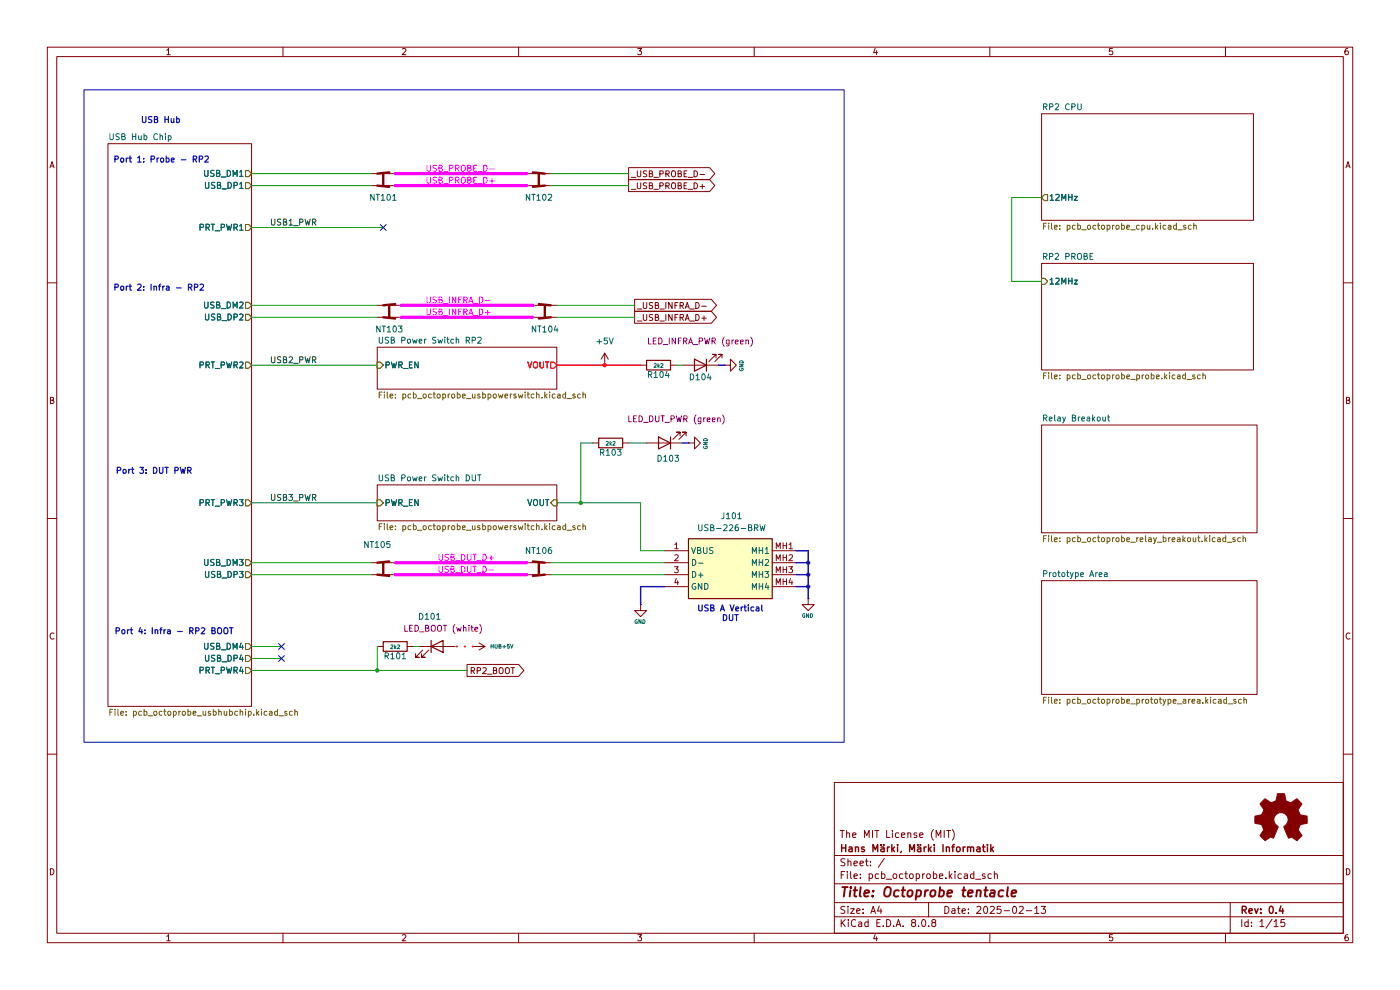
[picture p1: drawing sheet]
(kicad_sch
 (version 20231120)
 (generator "eeschema")
 (generator_version "8.0")
 (paper "A4")
 (title_block
  (title "Octoprobe tentacle")
  (date "2025-02-13")
  (rev "0.4")
  (company "Hans Märki, Märki Informatik")
  (comment 1 "The MIT License (MIT)"))
 (lib_symbols
  (symbol "00_project_library:LED GREEN"
   (pin_numbers hide)
   (pin_names
    (offset 1.016) hide) (exclude_from_sim no) (in_bom yes) (on_board yes)
   (property "Reference" "D" (at 0 2.54 0) (effects (font (size 1.27 1.27))))
   (property "Value" "LED GREEN" (at 0 -2.54 0) (effects (font (size 1.27 1.27))))
   (property "Footprint" "00_project_library:LED_0603_1608Metric" (at 0 0 0) (effects (font (size 1.27 1.27)) (hide yes)))
   (property "Datasheet" "~" (at 0 0 0) (effects (font (size 1.27 1.27)) (hide yes)))
   (property "Description" "Light emitting diode" (at 0 0 0) (effects (font (size 1.27 1.27)) (hide yes)))
   (property "JLC" "C2297" (at 0 0 0) (effects (font (size 1.27 1.27)) (hide yes)))
   (symbol "LED GREEN_0_1"
    (polyline (pts (xy -1.27 -1.27) (xy -1.27 1.27)) (stroke (width 0.254) (type default)) (fill (type none)))
    (polyline (pts (xy -1.27 0) (xy 1.27 0)) (stroke (width 0) (type default)) (fill (type none)))
    (polyline (pts (xy 1.27 -1.27) (xy 1.27 1.27) (xy -1.27 0) (xy 1.27 -1.27)) (stroke (width 0.254) (type default)) (fill (type none)))
    (polyline (pts (xy -3.048 -0.762) (xy -4.572 -2.286) (xy -3.81 -2.286) (xy -4.572 -2.286) (xy -4.572 -1.524)) (stroke (width 0) (type default)) (fill (type none)))
    (polyline (pts (xy -1.778 -0.762) (xy -3.302 -2.286) (xy -2.54 -2.286) (xy -3.302 -2.286) (xy -3.302 -1.524)) (stroke (width 0) (type default)) (fill (type none))))
   (symbol "LED GREEN_1_1"
    (pin passive line (at -3.81 0 0) (length 2.54) (name "K" (effects (font (size 1.27 1.27)))) (number "1" (effects (font (size 1.27 1.27)))))
    (pin passive line (at 3.81 0 180) (length 2.54) (name "A" (effects (font (size 1.27 1.27)))) (number "2" (effects (font (size 1.27 1.27)))))))
  (symbol "00_project_library:LED WHITE"
   (pin_numbers hide)
   (pin_names
    (offset 1.016) hide) (exclude_from_sim no) (in_bom yes) (on_board yes)
   (property "Reference" "D" (at 0 2.54 0) (effects (font (size 1.27 1.27))))
   (property "Value" "LED WHITE" (at 0 -2.54 0) (effects (font (size 1.27 1.27))))
   (property "Footprint" "00_project_library:LED_0603_1608Metric" (at 0 0 0) (effects (font (size 1.27 1.27)) (hide yes)))
   (property "Datasheet" "~" (at 0 0 0) (effects (font (size 1.27 1.27)) (hide yes)))
   (property "Description" "Light emitting diode" (at 0 0 0) (effects (font (size 1.27 1.27)) (hide yes)))
   (property "JLC" "C2290" (at 0 0 0) (effects (font (size 1.27 1.27)) (hide yes)))
   (symbol "LED WHITE_0_1"
    (polyline (pts (xy -1.27 -1.27) (xy -1.27 1.27)) (stroke (width 0.254) (type default)) (fill (type none)))
    (polyline (pts (xy -1.27 0) (xy 1.27 0)) (stroke (width 0) (type default)) (fill (type none)))
    (polyline (pts (xy 1.27 -1.27) (xy 1.27 1.27) (xy -1.27 0) (xy 1.27 -1.27)) (stroke (width 0.254) (type default)) (fill (type none)))
    (polyline (pts (xy -3.048 -0.762) (xy -4.572 -2.286) (xy -3.81 -2.286) (xy -4.572 -2.286) (xy -4.572 -1.524)) (stroke (width 0) (type default)) (fill (type none)))
    (polyline (pts (xy -1.778 -0.762) (xy -3.302 -2.286) (xy -2.54 -2.286) (xy -3.302 -2.286) (xy -3.302 -1.524)) (stroke (width 0) (type default)) (fill (type none))))
   (symbol "LED WHITE_1_1"
    (pin passive line (at -3.81 0 0) (length 2.54) (name "K" (effects (font (size 1.27 1.27)))) (number "1" (effects (font (size 1.27 1.27)))))
    (pin passive line (at 3.81 0 180) (length 2.54) (name "A" (effects (font (size 1.27 1.27)))) (number "2" (effects (font (size 1.27 1.27)))))))
  (symbol "00_project_library:USB-226-BRW" (exclude_from_sim no) (in_bom yes) (on_board yes)
   (property "Reference" "J" (at 24.13 7.62 0) (effects (font (size 1.27 1.27)) (justify left top)))
   (property "Value" "USB-226-BRW" (at 24.13 5.08 0) (effects (font (size 1.27 1.27)) (justify left top)))
   (property "Footprint" "USB226BRW" (at 24.13 -94.92 0) (effects (font (size 1.27 1.27)) (justify left top) (hide yes)))
   (property "Datasheet" "https://wmsc.lcsc.com/wmsc/upload/file/pdf/v2/lcsc/2310231710_XUNPU-USB-226-BRW_C720524.pdf" (at 24.13 -194.92 0) (effects (font (size 1.27 1.27)) (justify left top) (hide yes)))
   (property "Description" "19.414.67.1mm USB Connectors ROHS 4 pin USB 2.0 DC 30V 1.5 A" (at 0 0 0) (effects (font (size 1.27 1.27)) (hide yes)))
   (property "Height" "13.75" (at 24.13 -394.92 0) (effects (font (size 1.27 1.27)) (justify left top) (hide yes)))
   (property "Manufacturer_Name" "XUNPU" (at 24.13 -494.92 0) (effects (font (size 1.27 1.27)) (justify left top) (hide yes)))
   (property "Manufacturer_Part_Number" "USB-226-BRW" (at 24.13 -594.92 0) (effects (font (size 1.27 1.27)) (justify left top) (hide yes)))
   (property "JLC" "C720524" (at 24.13 -694.92 0) (effects (font (size 1.27 1.27)) (justify left top) (hide yes)))
   (property "Datasheet_alt" "https://datasheet.lcsc.com/lcsc/2008111235_XUNPU-USB-226-BRW_C720524.pdf" (at 0 0 0) (effects (font (size 1.27 1.27))))
   (symbol "USB-226-BRW_1_1"
    (rectangle (start 5.08 2.54) (end 22.86 -10.16) (stroke (width 0.254) (type default)) (fill (type background)))
    (pin passive line (at 0 0 0) (length 5.08) (name "VBUS" (effects (font (size 1.27 1.27)))) (number "1" (effects (font (size 1.27 1.27)))))
    (pin passive line (at 0 -2.54 0) (length 5.08) (name "D-" (effects (font (size 1.27 1.27)))) (number "2" (effects (font (size 1.27 1.27)))))
    (pin passive line (at 0 -5.08 0) (length 5.08) (name "D+" (effects (font (size 1.27 1.27)))) (number "3" (effects (font (size 1.27 1.27)))))
    (pin passive line (at 0 -7.62 0) (length 5.08) (name "GND" (effects (font (size 1.27 1.27)))) (number "4" (effects (font (size 1.27 1.27)))))
    (pin passive line (at 27.94 0 180) (length 5.08) (name "MH1" (effects (font (size 1.27 1.27)))) (number "MH1" (effects (font (size 1.27 1.27)))))
    (pin passive line (at 27.94 -2.54 180) (length 5.08) (name "MH2" (effects (font (size 1.27 1.27)))) (number "MH2" (effects (font (size 1.27 1.27)))))
    (pin passive line (at 27.94 -5.08 180) (length 5.08) (name "MH3" (effects (font (size 1.27 1.27)))) (number "MH3" (effects (font (size 1.27 1.27)))))
    (pin passive line (at 27.94 -7.62 180) (length 5.08) (name "MH4" (effects (font (size 1.27 1.27)))) (number "MH4" (effects (font (size 1.27 1.27)))))))
  (symbol "00_project_library:octoprobe_NetTie_USB_Differential"
   (pin_numbers hide)
   (pin_names
    (offset 0) hide) (exclude_from_sim no) (in_bom no) (on_board yes)
   (property "Reference" "NT" (at 0 1.27 0) (effects (font (size 1.27 1.27))))
   (property "Value" "octoprobe_NetTie_USB_Differential" (at -5.08 -10.16 0) (effects (font (size 1.27 1.27)) (hide yes)))
   (property "Footprint" "00_project_library:octoprobe_NetTie_USB_Differential" (at -5.08 -7.62 0) (effects (font (size 1.27 1.27)) (hide yes)))
   (property "Datasheet" "~" (at 0 0 0) (effects (font (size 1.27 1.27)) (hide yes)))
   (property "Description" "Net tie, 4 pins" (at 6.35 -12.7 0) (effects (font (size 1.27 1.27)) (hide yes)))
   (symbol "octoprobe_NetTie_USB_Differential_0_1"
    (polyline (pts (xy -1.27 -2.54) (xy 1.27 -2.794)) (stroke (width 0.508) (type default)) (fill (type none)))
    (polyline (pts (xy -1.27 0) (xy 1.27 0.254)) (stroke (width 0.508) (type default)) (fill (type none)))
    (polyline (pts (xy 0 -2.54) (xy 0 0)) (stroke (width 0.508) (type default)) (fill (type none))))
   (symbol "octoprobe_NetTie_USB_Differential_1_1"
    (pin passive line (at -2.54 0 0) (length 2.54) (name "1" (effects (font (size 1.27 1.27)))) (number "1" (effects (font (size 1.27 1.27)))))
    (pin passive line (at 2.54 0 180) (length 2.54) (name "2" (effects (font (size 1.27 1.27)))) (number "2" (effects (font (size 1.27 1.27)))))
    (pin passive line (at -2.54 -2.54 0) (length 2.54) (name "3" (effects (font (size 1.27 1.27)))) (number "3" (effects (font (size 1.27 1.27)))))
    (pin passive line (at 2.54 -2.54 180) (length 2.54) (name "4" (effects (font (size 1.27 1.27)))) (number "4" (effects (font (size 1.27 1.27)))))))
  (symbol "Device:R"
   (pin_numbers hide)
   (pin_names
    (offset 0)) (exclude_from_sim no) (in_bom yes) (on_board yes)
   (property "Reference" "R" (at 2.032 0 90) (effects (font (size 1.27 1.27))))
   (property "Value" "R" (at 0 0 90) (effects (font (size 1.27 1.27))))
   (property "Footprint" "" (at -1.778 0 90) (effects (font (size 1.27 1.27)) (hide yes)))
   (property "Datasheet" "~" (at 0 0 0) (effects (font (size 1.27 1.27)) (hide yes)))
   (property "Description" "Resistor" (at 0 0 0) (effects (font (size 1.27 1.27)) (hide yes)))
   (symbol "R_0_1"
    (rectangle (start -1.016 -2.54) (end 1.016 2.54) (stroke (width 0.254) (type default)) (fill (type none))))
   (symbol "R_1_1"
    (pin passive line (at 0 3.81 270) (length 1.27) (name "~" (effects (font (size 1.27 1.27)))) (number "1" (effects (font (size 1.27 1.27)))))
    (pin passive line (at 0 -3.81 90) (length 1.27) (name "~" (effects (font (size 1.27 1.27)))) (number "2" (effects (font (size 1.27 1.27)))))))
  (symbol "Graphic:Logo_Open_Hardware_Small" (exclude_from_sim no) (in_bom no) (on_board no)
   (property "Reference" "#SYM" (at 0 6.985 0) (effects (font (size 1.27 1.27)) (hide yes)))
   (property "Value" "Logo_Open_Hardware_Small" (at 0 -5.715 0) (effects (font (size 1.27 1.27)) (hide yes)))
   (property "Footprint" "" (at 0 0 0) (effects (font (size 1.27 1.27)) (hide yes)))
   (property "Datasheet" "~" (at 0 0 0) (effects (font (size 1.27 1.27)) (hide yes)))
   (property "Description" "Open Hardware logo, small" (at 0 0 0) (effects (font (size 1.27 1.27)) (hide yes)))
   (property "Sim.Enable" "0" (at 0 0 0) (effects (font (size 1.27 1.27)) (hide yes)))
   (symbol "Logo_Open_Hardware_Small_0_1"
    (polyline (pts (xy 3.3528 -4.3434) (xy 3.302 -4.318) (xy 3.175 -4.2418) (xy 2.9972 -4.1148) (xy 2.7686 -3.9624) (xy 2.54 -3.81) (xy 2.3622 -3.7084) (xy 2.2352 -3.6068) (xy 2.1844 -3.5814) (xy 2.159 -3.6068) (xy 2.0574 -3.6576) (xy 1.905 -3.7338) (xy 1.8034 -3.7846) (xy 1.6764 -3.8354) (xy 1.6002 -3.8354) (xy 1.6002 -3.8354) (xy 1.5494 -3.7338) (xy 1.4732 -3.5306) (xy 1.3462 -3.302) (xy 1.2446 -3.0226) (xy 1.1176 -2.7178) (xy 0.9652 -2.413) (xy 0.8636 -2.1082) (xy 0.7366 -1.8288) (xy 0.6604 -1.6256) (xy 0.6096 -1.4732) (xy 0.5842 -1.397) (xy 0.5842 -1.397) (xy 0.6604 -1.3208) (xy 0.7874 -1.2446) (xy 1.0414 -1.016) (xy 1.2954 -0.6858) (xy 1.4478 -0.3302) (xy 1.524 0.0762) (xy 1.4732 0.4572) (xy 1.3208 0.8128) (xy 1.0668 1.143) (xy 0.762 1.3716) (xy 0.4064 1.524) (xy 0 1.5748) (xy -0.381 1.5494) (xy -0.7366 1.397) (xy -1.0668 1.143) (xy -1.2192 0.9906) (xy -1.397 0.6604) (xy -1.524 0.3048) (xy -1.524 0.2286) (xy -1.4986 -0.1778) (xy -1.397 -0.5334) (xy -1.1938 -0.8636) (xy -0.9144 -1.143) (xy -0.8636 -1.1684) (xy -0.7366 -1.27) (xy -0.635 -1.3462) (xy -0.5842 -1.397) (xy -1.0668 -2.5908) (xy -1.143 -2.794) (xy -1.2954 -3.1242) (xy -1.397 -3.4036) (xy -1.4986 -3.6322) (xy -1.5748 -3.7846) (xy -1.6002 -3.8354) (xy -1.6002 -3.8354) (xy -1.651 -3.8354) (xy -1.7272 -3.81) (xy -1.905 -3.7338) (xy -2.0066 -3.683) (xy -2.1336 -3.6068) (xy -2.2098 -3.5814) (xy -2.2606 -3.6068) (xy -2.3622 -3.683) (xy -2.54 -3.81) (xy -2.7686 -3.9624) (xy -2.9718 -4.0894) (xy -3.1496 -4.2164) (xy -3.302 -4.318) (xy -3.3528 -4.3434) (xy -3.3782 -4.3434) (xy -3.429 -4.318) (xy -3.5306 -4.2164) (xy -3.7084 -4.064) (xy -3.937 -3.8354) (xy -3.9624 -3.81) (xy -4.1656 -3.6068) (xy -4.318 -3.4544) (xy -4.4196 -3.3274) (xy -4.445 -3.2766) (xy -4.445 -3.2766) (xy -4.4196 -3.2258) (xy -4.318 -3.0734) (xy -4.2164 -2.8956) (xy -4.064 -2.667) (xy -3.6576 -2.0828) (xy -3.8862 -1.5494) (xy -3.937 -1.3716) (xy -4.0386 -1.1684) (xy -4.0894 -1.0414) (xy -4.1148 -0.9652) (xy -4.191 -0.9398) (xy -4.318 -0.9144) (xy -4.5466 -0.8636) (xy -4.8006 -0.8128) (xy -5.0546 -0.7874) (xy -5.2578 -0.7366) (xy -5.4356 -0.7112) (xy -5.5118 -0.6858) (xy -5.5118 -0.6858) (xy -5.5372 -0.635) (xy -5.5372 -0.5588) (xy -5.5372 -0.4318) (xy -5.5626 -0.2286) (xy -5.5626 0.0762) (xy -5.5626 0.127) (xy -5.5372 0.4064) (xy -5.5372 0.635) (xy -5.5372 0.762) (xy -5.5372 0.8382) (xy -5.5372 0.8382) (xy -5.461 0.8382) (xy -5.3086 0.889) (xy -5.08 0.9144) (xy -4.826 0.9652) (xy -4.8006 0.9906) (xy -4.5466 1.0414) (xy -4.318 1.0668) (xy -4.1656 1.1176) (xy -4.0894 1.143) (xy -4.0894 1.143) (xy -4.0386 1.2446) (xy -3.9624 1.4224) (xy -3.8608 1.6256) (xy -3.7846 1.8288) (xy -3.7084 2.0066) (xy -3.6576 2.159) (xy -3.6322 2.2098) (xy -3.6322 2.2098) (xy -3.683 2.286) (xy -3.7592 2.413) (xy -3.8862 2.5908) (xy -4.064 2.8194) (xy -4.064 2.8448) (xy -4.2164 3.0734) (xy -4.3434 3.2512) (xy -4.4196 3.3782) (xy -4.445 3.4544) (xy -4.445 3.4544) (xy -4.3942 3.5052) (xy -4.2926 3.6322) (xy -4.1148 3.81) (xy -3.937 4.0132) (xy -3.8608 4.064) (xy -3.6576 4.2926) (xy -3.5052 4.4196) (xy -3.4036 4.4958) (xy -3.3528 4.5212) (xy -3.3528 4.5212) (xy -3.302 4.4704) (xy -3.1496 4.3688) (xy -2.9718 4.2418) (xy -2.7432 4.0894) (xy -2.7178 4.0894) (xy -2.4892 3.937) (xy -2.3114 3.81) (xy -2.1844 3.7084) (xy -2.1336 3.683) (xy -2.1082 3.683) (xy -2.032 3.7084) (xy -1.8542 3.7592) (xy -1.6764 3.8354) (xy -1.4732 3.937) (xy -1.27 4.0132) (xy -1.143 4.064) (xy -1.0668 4.1148) (xy -1.0668 4.1148) (xy -1.0414 4.191) (xy -1.016 4.3434) (xy -0.9652 4.572) (xy -0.9144 4.8514) (xy -0.889 4.9022) (xy -0.8382 5.1562) (xy -0.8128 5.3848) (xy -0.7874 5.5372) (xy -0.762 5.588) (xy -0.7112 5.6134) (xy -0.5842 5.6134) (xy -0.4064 5.6134) (xy -0.1524 5.6134) (xy 0.0762 5.6134) (xy 0.3302 5.6134) (xy 0.5334 5.6134) (xy 0.6858 5.588) (xy 0.7366 5.588) (xy 0.7366 5.588) (xy 0.762 5.5118) (xy 0.8128 5.334) (xy 0.8382 5.1054) (xy 0.9144 4.826) (xy 0.9144 4.7752) (xy 0.9652 4.5212) (xy 1.016 4.2926) (xy 1.0414 4.1402) (xy 1.0668 4.0894) (xy 1.0668 4.0894) (xy 1.1938 4.0386) (xy 1.3716 3.9624) (xy 1.5748 3.8608) (xy 2.0828 3.6576) (xy 2.7178 4.0894) (xy 2.7686 4.1402) (xy 2.9972 4.2926) (xy 3.175 4.4196) (xy 3.302 4.4958) (xy 3.3782 4.5212) (xy 3.3782 4.5212) (xy 3.429 4.4704) (xy 3.556 4.3434) (xy 3.7338 4.191) (xy 3.9116 3.9878) (xy 4.064 3.8354) (xy 4.2418 3.6576) (xy 4.3434 3.556) (xy 4.4196 3.4798) (xy 4.4196 3.429) (xy 4.4196 3.4036) (xy 4.3942 3.3274) (xy 4.2926 3.2004) (xy 4.1656 2.9972) (xy 4.0132 2.794) (xy 3.8862 2.5908) (xy 3.7592 2.3876) (xy 3.6576 2.2352) (xy 3.6322 2.159) (xy 3.6322 2.1336) (xy 3.683 2.0066) (xy 3.7592 1.8288) (xy 3.8608 1.6002) (xy 4.064 1.1176) (xy 4.3942 1.0414) (xy 4.5974 1.016) (xy 4.8768 0.9652) (xy 5.1308 0.9144) (xy 5.5372 0.8382) (xy 5.5626 -0.6604) (xy 5.4864 -0.6858) (xy 5.4356 -0.6858) (xy 5.2832 -0.7366) (xy 5.0546 -0.762) (xy 4.8006 -0.8128) (xy 4.5974 -0.8636) (xy 4.3688 -0.9144) (xy 4.2164 -0.9398) (xy 4.1402 -0.9398) (xy 4.1148 -0.9652) (xy 4.064 -1.0668) (xy 3.9878 -1.2446) (xy 3.9116 -1.4478) (xy 3.81 -1.651) (xy 3.7338 -1.8542) (xy 3.683 -2.0066) (xy 3.6576 -2.0828) (xy 3.683 -2.1336) (xy 3.7846 -2.2606) (xy 3.8862 -2.4638) (xy 4.0386 -2.667) (xy 4.191 -2.8956) (xy 4.318 -3.0734) (xy 4.3942 -3.2004) (xy 4.445 -3.2766) (xy 4.4196 -3.3274) (xy 4.3434 -3.429) (xy 4.1656 -3.5814) (xy 3.937 -3.8354) (xy 3.8862 -3.8608) (xy 3.683 -4.064) (xy 3.5306 -4.2164) (xy 3.4036 -4.318) (xy 3.3528 -4.3434)) (stroke (width 0) (type default)) (fill (type outline)))))
  (symbol "power:+3V3"
   (power)
   (pin_numbers hide)
   (pin_names
    (offset 0) hide) (exclude_from_sim no) (in_bom yes) (on_board yes)
   (property "Reference" "#PWR" (at 0 -3.81 0) (effects (font (size 1.27 1.27)) (hide yes)))
   (property "Value" "+3V3" (at 0 3.556 0) (effects (font (size 1.27 1.27))))
   (property "Footprint" "" (at 0 0 0) (effects (font (size 1.27 1.27)) (hide yes)))
   (property "Datasheet" "" (at 0 0 0) (effects (font (size 1.27 1.27)) (hide yes)))
   (property "Description" "Power symbol creates a global label with name \"+3V3\"" (at 0 0 0) (effects (font (size 1.27 1.27)) (hide yes)))
   (symbol "+3V3_0_1"
    (polyline (pts (xy -0.762 1.27) (xy 0 2.54)) (stroke (width 0) (type default)) (fill (type none)))
    (polyline (pts (xy 0 0) (xy 0 2.54)) (stroke (width 0) (type default)) (fill (type none)))
    (polyline (pts (xy 0 2.54) (xy 0.762 1.27)) (stroke (width 0) (type default)) (fill (type none))))
   (symbol "+3V3_1_1"
    (pin power_in line (at 0 0 90) (length 0) (name "~" (effects (font (size 1.27 1.27)))) (number "1" (effects (font (size 1.27 1.27)))))))
  (symbol "power:+5V"
   (power)
   (pin_numbers hide)
   (pin_names
    (offset 0) hide) (exclude_from_sim no) (in_bom yes) (on_board yes)
   (property "Reference" "#PWR" (at 0 -3.81 0) (effects (font (size 1.27 1.27)) (hide yes)))
   (property "Value" "+5V" (at 0 3.556 0) (effects (font (size 1.27 1.27))))
   (property "Footprint" "" (at 0 0 0) (effects (font (size 1.27 1.27)) (hide yes)))
   (property "Datasheet" "" (at 0 0 0) (effects (font (size 1.27 1.27)) (hide yes)))
   (property "Description" "Power symbol creates a global label with name \"+5V\"" (at 0 0 0) (effects (font (size 1.27 1.27)) (hide yes)))
   (symbol "+5V_0_1"
    (polyline (pts (xy -0.762 1.27) (xy 0 2.54)) (stroke (width 0) (type default)) (fill (type none)))
    (polyline (pts (xy 0 0) (xy 0 2.54)) (stroke (width 0) (type default)) (fill (type none)))
    (polyline (pts (xy 0 2.54) (xy 0.762 1.27)) (stroke (width 0) (type default)) (fill (type none))))
   (symbol "+5V_1_1"
    (pin power_in line (at 0 0 90) (length 0) (name "~" (effects (font (size 1.27 1.27)))) (number "1" (effects (font (size 1.27 1.27)))))))
  (symbol "power:GND"
   (power)
   (pin_numbers hide)
   (pin_names
    (offset 0) hide) (exclude_from_sim no) (in_bom yes) (on_board yes)
   (property "Reference" "#PWR" (at 0 -6.35 0) (effects (font (size 1.27 1.27)) (hide yes)))
   (property "Value" "GND" (at 0 -3.81 0) (effects (font (size 1.27 1.27))))
   (property "Footprint" "" (at 0 0 0) (effects (font (size 1.27 1.27)) (hide yes)))
   (property "Datasheet" "" (at 0 0 0) (effects (font (size 1.27 1.27)) (hide yes)))
   (property "Description" "Power symbol creates a global label with name \"GND\" , ground" (at 0 0 0) (effects (font (size 1.27 1.27)) (hide yes)))
   (symbol "GND_0_1"
    (polyline (pts (xy 0 0) (xy 0 -1.27) (xy 1.27 -1.27) (xy 0 -2.54) (xy -1.27 -1.27) (xy 0 -1.27)) (stroke (width 0) (type default)) (fill (type none))))
   (symbol "GND_1_1"
    (pin power_in line (at 0 0 270) (length 0) (name "~" (effects (font (size 1.27 1.27)))) (number "1" (effects (font (size 1.27 1.27))))))))
 (junction
  (at 171.45 119.38)
  (diameter 0)
  (color 0 0 0 0))
 (junction
  (at 123.19 106.68)
  (diameter 0)
  (color 0 0 0 0))
 (junction
  (at 171.45 121.92)
  (diameter 0)
  (color 0 0 0 0))
 (junction
  (at 128.27 77.47)
  (diameter 0)
  (color 0 0 0 0))
 (junction
  (at 80.01 142.24)
  (diameter 0)
  (color 0 0 0 0))
 (junction
  (at 171.45 124.46)
  (diameter 0)
  (color 0 0 0 0))
 (no_connect
  (at 59.69 137.16))
 (no_connect
  (at 59.69 139.7))
 (no_connect
  (at 81.28 48.26))
 (wire
  (pts (xy 85.09 67.31) (xy 113.03 67.31))
  (stroke (width 0) (type default)))
 (wire
  (pts (xy 125.73 93.98) (xy 123.19 93.98))
  (stroke (width 0) (type default)))
 (wire
  (pts (xy 53.34 106.68) (xy 80.01 106.68))
  (stroke (width 0) (type default)))
 (wire
  (pts (xy 146.05 93.98) (xy 144.78 93.98))
  (stroke (width 0) (type default)))
 (wire
  (pts (xy 214.63 41.91) (xy 214.63 59.69))
  (stroke (width 0) (type default)))
 (wire
  (pts (xy 128.27 77.47) (xy 135.89 77.47))
  (stroke (width 0) (type default)))
 (wire
  (pts (xy 171.45 121.92) (xy 171.45 124.46))
  (stroke (width 0) (type default)))
 (wire
  (pts (xy 135.89 124.46) (xy 135.89 128.27))
  (stroke (width 0) (type default)))
 (wire
  (pts (xy 214.63 41.91) (xy 220.98 41.91))
  (stroke (width 0) (type default)))
 (wire
  (pts (xy 53.34 119.38) (xy 78.74 119.38))
  (stroke (width 0) (type default)))
 (wire
  (pts (xy 168.91 119.38) (xy 171.45 119.38))
  (stroke (width 0) (type default)))
 (wire
  (pts (xy 80.01 137.16) (xy 80.01 142.24))
  (stroke (width 0) (type default)))
 (wire
  (pts (xy 152.4 77.47) (xy 153.67 77.47))
  (stroke (width 0) (type default)))
 (wire
  (pts (xy 168.91 121.92) (xy 171.45 121.92))
  (stroke (width 0) (type default)))
 (wire
  (pts (xy 135.89 116.84) (xy 140.97 116.84))
  (stroke (width 0) (type default)))
 (wire
  (pts (xy 116.84 119.38) (xy 140.97 119.38))
  (stroke (width 0) (type default)))
 (wire
  (pts (xy 53.34 39.37) (xy 78.74 39.37))
  (stroke (width 0) (type default)))
 (wire
  (pts (xy 171.45 116.84) (xy 171.45 119.38))
  (stroke (width 0) (type default)))
 (wire
  (pts (xy 83.82 121.92) (xy 111.76 121.92))
  (stroke (width 0) (type default)))
 (wire
  (pts (xy 83.82 36.83) (xy 111.76 36.83))
  (stroke (width 0) (type default)))
 (wire
  (pts (xy 171.45 119.38) (xy 171.45 121.92))
  (stroke (width 0) (type default)))
 (wire
  (pts (xy 143.51 77.47) (xy 144.78 77.47))
  (stroke (width 0) (type default)))
 (wire
  (pts (xy 133.35 93.98) (xy 137.16 93.98))
  (stroke (width 0) (type default)))
 (wire
  (pts (xy 99.06 142.24) (xy 80.01 142.24))
  (stroke (width 0) (type default)))
 (wire
  (pts (xy 135.89 124.46) (xy 140.97 124.46))
  (stroke (width 0) (type default)))
 (wire
  (pts (xy 83.82 39.37) (xy 111.76 39.37))
  (stroke (width 0) (type default)))
 (wire
  (pts (xy 168.91 116.84) (xy 171.45 116.84))
  (stroke (width 0) (type default)))
 (wire
  (pts (xy 100.33 137.16) (xy 96.52 137.16))
  (stroke (width 0) (type default)))
 (wire
  (pts (xy 80.01 77.47) (xy 53.34 77.47))
  (stroke (width 0) (type default)))
 (wire
  (pts (xy 53.34 48.26) (xy 81.28 48.26))
  (stroke (width 0) (type default)))
 (wire
  (pts (xy 83.82 119.38) (xy 111.76 119.38))
  (stroke (width 0) (type default)))
 (wire
  (pts (xy 80.01 142.24) (xy 53.34 142.24))
  (stroke (width 0) (type default)))
 (wire
  (pts (xy 88.9 137.16) (xy 87.63 137.16))
  (stroke (width 0) (type default)))
 (wire
  (pts (xy 214.63 59.69) (xy 220.98 59.69))
  (stroke (width 0) (type default)))
 (wire
  (pts (xy 85.09 64.77) (xy 113.03 64.77))
  (stroke (width 0) (type default)))
 (wire
  (pts (xy 123.19 106.68) (xy 135.89 106.68))
  (stroke (width 0) (type default)))
 (wire
  (pts (xy 118.11 67.31) (xy 134.62 67.31))
  (stroke (width 0) (type default)))
 (wire
  (pts (xy 53.34 139.7) (xy 59.69 139.7))
  (stroke (width 0) (type default)))
 (wire
  (pts (xy 53.34 121.92) (xy 78.74 121.92))
  (stroke (width 0) (type default)))
 (wire
  (pts (xy 53.34 36.83) (xy 78.74 36.83))
  (stroke (width 0) (type default)))
 (wire
  (pts (xy 118.11 64.77) (xy 134.62 64.77))
  (stroke (width 0) (type default)))
 (wire
  (pts (xy 135.89 106.68) (xy 135.89 116.84))
  (stroke (width 0) (type default)))
 (wire
  (pts (xy 116.84 121.92) (xy 140.97 121.92))
  (stroke (width 0) (type default)))
 (wire
  (pts (xy 53.34 137.16) (xy 59.69 137.16))
  (stroke (width 0) (type default)))
 (wire
  (pts (xy 118.11 77.47) (xy 128.27 77.47))
  (stroke (width 0) (type default)))
 (wire
  (pts (xy 118.11 106.68) (xy 123.19 106.68))
  (stroke (width 0) (type default)))
 (wire
  (pts (xy 123.19 93.98) (xy 123.19 106.68))
  (stroke (width 0) (type default)))
 (wire
  (pts (xy 116.84 39.37) (xy 133.35 39.37))
  (stroke (width 0) (type default)))
 (wire
  (pts (xy 53.34 64.77) (xy 80.01 64.77))
  (stroke (width 0) (type default)))
 (wire
  (pts (xy 53.34 67.31) (xy 80.01 67.31))
  (stroke (width 0) (type default)))
 (wire
  (pts (xy 168.91 124.46) (xy 171.45 124.46))
  (stroke (width 0) (type default)))
 (wire
  (pts (xy 116.84 36.83) (xy 133.35 36.83))
  (stroke (width 0) (type default)))
 (wire
  (pts (xy 171.45 127) (xy 171.45 124.46))
  (stroke (width 0) (type default)))
 (rectangle
  (start 17.78 19.05)
  (end 179.07 157.48)
  (stroke (width 0) (type default))
  (fill (type none)))
 (text "Port 2: Infra - RP2"
  (exclude_from_sim no)
  (at 23.876 61.976 0)
  (effects (font (size 1.27 1.27) (thickness 0.254)
    (bold yes)) (justify left bottom)))
 (text "Port 4: Infra - RP2 BOOT"
  (exclude_from_sim no)
  (at 24.13 134.874 0)
  (effects (font (size 1.27 1.27) (thickness 0.254)
    (bold yes)) (justify left bottom)))
 (text "Port 3: DUT PWR"
  (exclude_from_sim no)
  (at 24.384 100.838 0)
  (effects (font (size 1.27 1.27) (thickness 0.254)
    (bold yes)) (justify left bottom)))
 (text "USB A Vertical\nDUT"
  (exclude_from_sim no)
  (at 154.94 132.08 0)
  (effects (font (size 1.27 1.27) (thickness 0.254)
    (bold yes)) (justify bottom)))
 (text "Port 1: Probe - RP2"
  (exclude_from_sim no)
  (at 23.876 34.798 0)
  (effects (font (size 1.27 1.27) (thickness 0.254)
    (bold yes)) (justify left bottom)))
 (text "USB Hub"
  (exclude_from_sim no)
  (at 29.718 26.416 0)
  (effects (font (size 1.27 1.27) (thickness 0.254)
    (bold yes)) (justify left bottom)))
 (label "USB_INFRA_D-"
  (at 90.17 64.77 0)
  (effects (font (size 1.27 1.27)) (justify left bottom)))
 (label "USB3_PWR"
  (at 57.15 106.68 0)
  (effects (font (size 1.27 1.27)) (justify left bottom)))
 (label "USB_PROBE_D+"
  (at 90.17 39.37 0)
  (effects (font (size 1.27 1.27)) (justify left bottom)))
 (label "USB_PROBE_D-"
  (at 90.17 36.83 0)
  (effects (font (size 1.27 1.27)) (justify left bottom)))
 (label "USB1_PWR"
  (at 57.15 48.26 0)
  (effects (font (size 1.27 1.27)) (justify left bottom)))
 (label "USB_DUT_D+"
  (at 92.71 119.38 0)
  (effects (font (size 1.27 1.27)) (justify left bottom)))
 (label "USB_INFRA_D+"
  (at 90.17 67.31 0)
  (effects (font (size 1.27 1.27)) (justify left bottom)))
 (label "USB_DUT_D-"
  (at 92.71 121.92 0)
  (effects (font (size 1.27 1.27)) (justify left bottom)))
 (label "USB2_PWR"
  (at 57.15 77.47 0)
  (effects (font (size 1.27 1.27)) (justify left bottom)))
 (global_label "_USB_PROBE_D-"
  (shape output)
  (at 133.35 36.83 0)
  (fields_autoplaced yes)
  (effects (font (size 1.27 1.27)) (justify left))
  (property "Intersheetrefs" "${INTERSHEET_REFS}" (at 151.1864 36.83 0) (effects (font (size 1.27 1.27)) (justify left) (hide yes))))
 (global_label "_USB_PROBE_D+"
  (shape output)
  (at 133.35 39.37 0)
  (fields_autoplaced yes)
  (effects (font (size 1.27 1.27)) (justify left))
  (property "Intersheetrefs" "${INTERSHEET_REFS}" (at 151.1864 39.37 0) (effects (font (size 1.27 1.27)) (justify left) (hide yes))))
 (global_label "_USB_INFRA_D+"
  (shape output)
  (at 134.62 67.31 0)
  (fields_autoplaced yes)
  (effects (font (size 1.27 1.27)) (justify left))
  (property "Intersheetrefs" "${INTERSHEET_REFS}" (at 151.5494 67.31 0) (effects (font (size 1.27 1.27)) (justify left) (hide yes))))
 (global_label "RP2_BOOT"
  (shape output)
  (at 99.06 142.24 0)
  (fields_autoplaced yes)
  (effects (font (size 1.27 1.27)) (justify left))
  (property "Intersheetrefs" "${INTERSHEET_REFS}" (at 111.756 142.24 0) (effects (font (size 1.27 1.27)) (justify left) (hide yes))))
 (global_label "_USB_INFRA_D-"
  (shape output)
  (at 134.62 64.77 0)
  (fields_autoplaced yes)
  (effects (font (size 1.27 1.27)) (justify left))
  (property "Intersheetrefs" "${INTERSHEET_REFS}" (at 151.5494 64.77 0) (effects (font (size 1.27 1.27)) (justify left) (hide yes))))
 (symbol
  (lib_id "power:GND")
  (at 171.45 127 0)
  (unit 1)
  (exclude_from_sim no)
  (in_bom yes)
  (on_board yes)
  (dnp no)
  (property "Reference" "#PWR0107" (at 171.45 133.35 0) (effects (font (size 0.8 0.8)) (hide yes)))
  (property "Value" "GND" (at 171.323 130.6322 0) (effects (font (size 0.8 0.8))))
  (property "Footprint" "" (at 171.45 127 0) (effects (font (size 1.27 1.27)) (hide yes)))
  (property "Datasheet" "" (at 171.45 127 0) (effects (font (size 1.27 1.27)) (hide yes)))
  (property "Description" "Power symbol creates a global label with name \"GND\" , ground" (at 171.45 127 0) (effects (font (size 1.27 1.27)) (hide yes)))
  (pin "1"))
 (symbol
  (lib_id "00_project_library:LED GREEN")
  (at 140.97 93.98 180)
  (unit 1)
  (exclude_from_sim no)
  (in_bom yes)
  (on_board yes)
  (dnp no)
  (property "Reference" "D103" (at 141.732 97.282 0) (effects (font (size 1.27 1.27))))
  (property "Value" "green" (at 141.478 100.076 0) (effects (font (size 1.27 1.27)) (hide yes)))
  (property "Footprint" "LED_SMD:LED_0805_2012Metric" (at 140.97 93.98 0) (effects (font (size 1.27 1.27)) (hide yes)))
  (property "Datasheet" "~" (at 140.97 93.98 0) (effects (font (size 1.27 1.27)) (hide yes)))
  (property "Description" "" (at 140.97 93.98 0) (effects (font (size 1.27 1.27)) (hide yes)))
  (property "JLC" "C2297" (at 140.97 93.98 0) (effects (font (size 1.27 1.27)) (hide yes)))
  (property "Label" "LED_DUT_PWR (green)" (at 143.51 88.9 0) (effects (font (size 1.27 1.27))))
  (pin "1")
  (pin "2"))
 (symbol
  (lib_id "00_project_library:octoprobe_NetTie_USB_Differential")
  (at 81.28 119.38 0)
  (unit 1)
  (exclude_from_sim no)
  (in_bom no)
  (on_board yes)
  (dnp no)
  (property "Reference" "NT105" (at 80.01 115.57 0) (effects (font (size 1.27 1.27))))
  (property "Value" "octoprobe_NetTie_USB_Differential" (at 81.28 116.84 0) (effects (font (size 1.27 1.27)) (hide yes)))
  (property "Footprint" "00_project_library:octoprobe_NetTie_USB_Differential" (at 76.2 127 0) (effects (font (size 1.27 1.27)) (hide yes)))
  (property "Datasheet" "~" (at 81.28 119.38 0) (effects (font (size 1.27 1.27)) (hide yes)))
  (property "Description" "Net tie, 4 pins" (at 87.63 132.08 0) (effects (font (size 1.27 1.27)) (hide yes)))
  (pin "3")
  (pin "4")
  (pin "2")
  (pin "1"))
 (symbol
  (lib_id "00_project_library:octoprobe_NetTie_USB_Differential")
  (at 114.3 36.83 0)
  (mirror y)
  (unit 1)
  (exclude_from_sim no)
  (in_bom no)
  (on_board yes)
  (dnp no)
  (property "Reference" "NT102" (at 114.3 41.91 0) (effects (font (size 1.27 1.27))))
  (property "Value" "octoprobe_NetTie_USB_Differential" (at 114.3 41.91 0) (effects (font (size 1.27 1.27)) (hide yes)))
  (property "Footprint" "00_project_library:octoprobe_NetTie_USB_Differential" (at 119.38 44.45 0) (effects (font (size 1.27 1.27)) (hide yes)))
  (property "Datasheet" "~" (at 114.3 36.83 0) (effects (font (size 1.27 1.27)) (hide yes)))
  (property "Description" "Net tie, 4 pins" (at 107.95 49.53 0) (effects (font (size 1.27 1.27)) (hide yes)))
  (pin "3")
  (pin "4")
  (pin "2")
  (pin "1"))
 (symbol
  (lib_id "Device:R")
  (at 129.54 93.98 270)
  (unit 1)
  (exclude_from_sim no)
  (in_bom yes)
  (on_board yes)
  (dnp no)
  (property "Reference" "R103" (at 129.54 96.012 90) (effects (font (size 1.27 1.27))))
  (property "Value" "2k2" (at 129.54 94.0816 90) (effects (font (size 0.8 0.8))))
  (property "Footprint" "Resistor_SMD:R_0805_2012Metric" (at 129.54 92.202 90) (effects (font (size 1.27 1.27)) (hide yes)))
  (property "Datasheet" "~" (at 129.54 93.98 0) (effects (font (size 1.27 1.27)) (hide yes)))
  (property "Description" "" (at 129.54 93.98 0) (effects (font (size 1.27 1.27)) (hide yes)))
  (pin "1")
  (pin "2"))
 (symbol
  (lib_id "00_project_library:LED WHITE")
  (at 92.71 137.16 0)
  (unit 1)
  (exclude_from_sim no)
  (in_bom yes)
  (on_board yes)
  (dnp no)
  (property "Reference" "D101" (at 91.1225 130.81 0) (effects (font (size 1.27 1.27))))
  (property "Value" "white" (at 91.1225 133.35 0) (effects (font (size 1.27 1.27)) (hide yes)))
  (property "Footprint" "00_project_library:LED_0603_1608Metric" (at 92.71 137.16 0) (effects (font (size 1.27 1.27)) (hide yes)))
  (property "Datasheet" "~" (at 92.71 137.16 0) (effects (font (size 1.27 1.27)) (hide yes)))
  (property "Description" "" (at 92.71 137.16 0) (effects (font (size 1.27 1.27)) (hide yes)))
  (property "JLC" "C2290" (at 92.71 137.16 0) (effects (font (size 1.27 1.27)) (hide yes)))
  (property "Label" "LED_BOOT (white)" (at 93.98 133.35 0) (effects (font (size 1.27 1.27))))
  (pin "1")
  (pin "2"))
 (symbol
  (lib_id "00_project_library:octoprobe_NetTie_USB_Differential")
  (at 81.28 39.37 0)
  (mirror x)
  (unit 1)
  (exclude_from_sim no)
  (in_bom no)
  (on_board yes)
  (dnp no)
  (property "Reference" "NT101" (at 81.28 41.91 0) (effects (font (size 1.27 1.27))))
  (property "Value" "octoprobe_NetTie_USB_Differential" (at 81.28 41.91 0) (effects (font (size 1.27 1.27)) (hide yes)))
  (property "Footprint" "00_project_library:octoprobe_NetTie_USB_Differential" (at 76.2 31.75 0) (effects (font (size 1.27 1.27)) (hide yes)))
  (property "Datasheet" "~" (at 81.28 39.37 0) (effects (font (size 1.27 1.27)) (hide yes)))
  (property "Description" "Net tie, 4 pins" (at 87.63 26.67 0) (effects (font (size 1.27 1.27)) (hide yes)))
  (pin "3")
  (pin "4")
  (pin "2")
  (pin "1"))
 (symbol
  (lib_id "power:GND")
  (at 146.05 93.98 90)
  (unit 1)
  (exclude_from_sim no)
  (in_bom yes)
  (on_board yes)
  (dnp no)
  (property "Reference" "#PWR0105" (at 152.4 93.98 0) (effects (font (size 0.8 0.8)) (hide yes)))
  (property "Value" "GND" (at 149.6822 94.107 0) (effects (font (size 0.8 0.8))))
  (property "Footprint" "" (at 146.05 93.98 0) (effects (font (size 1.27 1.27)) (hide yes)))
  (property "Datasheet" "" (at 146.05 93.98 0) (effects (font (size 1.27 1.27)) (hide yes)))
  (property "Description" "Power symbol creates a global label with name \"GND\" , ground" (at 146.05 93.98 0) (effects (font (size 1.27 1.27)) (hide yes)))
  (pin "1"))
 (symbol
  (lib_id "power:+5V")
  (at 128.27 77.47 0)
  (unit 1)
  (exclude_from_sim no)
  (in_bom yes)
  (on_board yes)
  (dnp no)
  (fields_autoplaced yes)
  (property "Reference" "#PWR0103" (at 128.27 81.28 0) (effects (font (size 1.27 1.27)) (hide yes)))
  (property "Value" "+5V" (at 128.27 72.39 0) (effects (font (size 1.27 1.27))))
  (property "Footprint" "" (at 128.27 77.47 0) (effects (font (size 1.27 1.27)) (hide yes)))
  (property "Datasheet" "" (at 128.27 77.47 0) (effects (font (size 1.27 1.27)) (hide yes)))
  (property "Description" "Power symbol creates a global label with name \"+5V\"" (at 128.27 77.47 0) (effects (font (size 1.27 1.27)) (hide yes)))
  (pin "1"))
 (symbol
  (lib_id "00_project_library:octoprobe_NetTie_USB_Differential")
  (at 115.57 64.77 0)
  (mirror y)
  (unit 1)
  (exclude_from_sim no)
  (in_bom no)
  (on_board yes)
  (dnp no)
  (property "Reference" "NT104" (at 115.57 69.85 0) (effects (font (size 1.27 1.27))))
  (property "Value" "octoprobe_NetTie_USB_Differential" (at 115.57 69.85 0) (effects (font (size 1.27 1.27)) (hide yes)))
  (property "Footprint" "00_project_library:octoprobe_NetTie_USB_Differential" (at 120.65 72.39 0) (effects (font (size 1.27 1.27)) (hide yes)))
  (property "Datasheet" "~" (at 115.57 64.77 0) (effects (font (size 1.27 1.27)) (hide yes)))
  (property "Description" "Net tie, 4 pins" (at 109.22 77.47 0) (effects (font (size 1.27 1.27)) (hide yes)))
  (pin "3")
  (pin "4")
  (pin "2")
  (pin "1"))
 (symbol
  (lib_id "power:+3V3")
  (at 100.33 137.16 270)
  (unit 1)
  (exclude_from_sim no)
  (in_bom yes)
  (on_board yes)
  (dnp no)
  (property "Reference" "#PWR0101" (at 96.52 137.16 0) (effects (font (size 0.8 0.8)) (hide yes)))
  (property "Value" "HUB+5V" (at 106.426 137.16 90) (effects (font (size 0.8 0.8))))
  (property "Footprint" "" (at 100.33 137.16 0) (effects (font (size 1.27 1.27)) (hide yes)))
  (property "Datasheet" "" (at 100.33 137.16 0) (effects (font (size 1.27 1.27)) (hide yes)))
  (property "Description" "Power symbol creates a global label with name \"+3V3\"" (at 100.33 137.16 0) (effects (font (size 1.27 1.27)) (hide yes)))
  (pin "1"))
 (symbol
  (lib_id "00_project_library:USB-226-BRW")
  (at 140.97 116.84 0)
  (unit 1)
  (exclude_from_sim no)
  (in_bom yes)
  (on_board yes)
  (dnp no)
  (property "Reference" "J101" (at 155.194 109.474 0) (effects (font (size 1.27 1.27))))
  (property "Value" "USB-226-BRW" (at 155.194 112.014 0) (effects (font (size 1.27 1.27))))
  (property "Footprint" "00_project_library:USB226BRW" (at 165.1 211.76 0) (effects (font (size 1.27 1.27)) (justify left top) (hide yes)))
  (property "Datasheet" "https://wmsc.lcsc.com/wmsc/upload/file/pdf/v2/lcsc/2310231710_XUNPU-USB-226-BRW_C720524.pdf" (at 165.1 311.76 0) (effects (font (size 1.27 1.27)) (justify left top) (hide yes)))
  (property "Description" "19.414.67.1mm USB Connectors ROHS 4 pin USB 2.0 DC 30V 1.5 A" (at 140.97 116.84 0) (effects (font (size 1.27 1.27)) (hide yes)))
  (property "Height" "13.75" (at 165.1 511.76 0) (effects (font (size 1.27 1.27)) (justify left top) (hide yes)))
  (property "Manufacturer_Name" "XUNPU" (at 165.1 611.76 0) (effects (font (size 1.27 1.27)) (justify left top) (hide yes)))
  (property "Manufacturer_Part_Number" "USB-226-BRW" (at 165.1 711.76 0) (effects (font (size 1.27 1.27)) (justify left top) (hide yes)))
  (property "JLC" "C720524" (at 165.1 811.76 0) (effects (font (size 1.27 1.27)) (justify left top) (hide yes)))
  (property "Datasheet_alt" "https://datasheet.lcsc.com/lcsc/2008111235_XUNPU-USB-226-BRW_C720524.pdf" (at 154.94 111.76 0) (effects (font (size 1.27 1.27)) (hide yes)))
  (pin "MH4")
  (pin "3")
  (pin "MH2")
  (pin "MH1")
  (pin "MH3")
  (pin "4")
  (pin "1")
  (pin "2"))
 (symbol
  (lib_id "power:GND")
  (at 135.89 128.27 0)
  (unit 1)
  (exclude_from_sim no)
  (in_bom yes)
  (on_board yes)
  (dnp no)
  (property "Reference" "#PWR0104" (at 135.89 134.62 0) (effects (font (size 0.8 0.8)) (hide yes)))
  (property "Value" "GND" (at 135.763 131.9022 0) (effects (font (size 0.8 0.8))))
  (property "Footprint" "" (at 135.89 128.27 0) (effects (font (size 1.27 1.27)) (hide yes)))
  (property "Datasheet" "" (at 135.89 128.27 0) (effects (font (size 1.27 1.27)) (hide yes)))
  (property "Description" "Power symbol creates a global label with name \"GND\" , ground" (at 135.89 128.27 0) (effects (font (size 1.27 1.27)) (hide yes)))
  (pin "1"))
 (symbol
  (lib_id "00_project_library:octoprobe_NetTie_USB_Differential")
  (at 114.3 121.92 180)
  (unit 1)
  (exclude_from_sim no)
  (in_bom no)
  (on_board yes)
  (dnp no)
  (fields_autoplaced yes)
  (property "Reference" "NT106" (at 114.3 116.84 0) (effects (font (size 1.27 1.27))))
  (property "Value" "octoprobe_NetTie_USB_Differential" (at 114.3 116.84 0) (effects (font (size 1.27 1.27)) (hide yes)))
  (property "Footprint" "00_project_library:octoprobe_NetTie_USB_Differential" (at 119.38 114.3 0) (effects (font (size 1.27 1.27)) (hide yes)))
  (property "Datasheet" "~" (at 114.3 121.92 0) (effects (font (size 1.27 1.27)) (hide yes)))
  (property "Description" "Net tie, 4 pins" (at 107.95 109.22 0) (effects (font (size 1.27 1.27)) (hide yes)))
  (pin "3")
  (pin "4")
  (pin "2")
  (pin "1"))
 (symbol
  (lib_id "Graphic:Logo_Open_Hardware_Small")
  (at 271.78 173.99 0)
  (unit 1)
  (exclude_from_sim no)
  (in_bom no)
  (on_board yes)
  (dnp no)
  (fields_autoplaced yes)
  (property "Reference" "Logo_open_hardware101" (at 271.78 167.005 0) (effects (font (size 1.27 1.27)) (hide yes)))
  (property "Value" "Logo_Open_Hardware_Small" (at 271.78 179.705 0) (effects (font (size 1.27 1.27)) (hide yes)))
  (property "Footprint" "Symbol:OSHW-Logo2_9.8x8mm_SilkScreen" (at 271.78 173.99 0) (effects (font (size 1.27 1.27)) (hide yes)))
  (property "Datasheet" "~" (at 271.78 173.99 0) (effects (font (size 1.27 1.27)) (hide yes)))
  (property "Description" "Open Hardware logo, small" (at 271.78 173.99 0) (effects (font (size 1.27 1.27)) (hide yes))))
 (symbol
  (lib_id "Device:R")
  (at 83.82 137.16 270)
  (unit 1)
  (exclude_from_sim no)
  (in_bom yes)
  (on_board yes)
  (dnp no)
  (property "Reference" "R101" (at 83.82 139.192 90) (effects (font (size 1.27 1.27))))
  (property "Value" "2k2" (at 83.82 137.2616 90) (effects (font (size 0.8 0.8))))
  (property "Footprint" "Resistor_SMD:R_0805_2012Metric" (at 83.82 135.382 90) (effects (font (size 1.27 1.27)) (hide yes)))
  (property "Datasheet" "~" (at 83.82 137.16 0) (effects (font (size 1.27 1.27)) (hide yes)))
  (property "Description" "" (at 83.82 137.16 0) (effects (font (size 1.27 1.27)) (hide yes)))
  (pin "1")
  (pin "2"))
 (symbol
  (lib_id "00_project_library:LED GREEN")
  (at 148.59 77.47 180)
  (unit 1)
  (exclude_from_sim no)
  (in_bom yes)
  (on_board yes)
  (dnp no)
  (property "Reference" "D104" (at 148.59 80.01 0) (effects (font (size 1.27 1.27))))
  (property "Value" "green" (at 147.828 72.644 0) (effects (font (size 1.27 1.27)) (hide yes)))
  (property "Footprint" "LED_SMD:LED_0805_2012Metric" (at 148.59 77.47 0) (effects (font (size 1.27 1.27)) (hide yes)))
  (property "Datasheet" "~" (at 148.59 77.47 0) (effects (font (size 1.27 1.27)) (hide yes)))
  (property "Description" "" (at 148.59 77.47 0) (effects (font (size 1.27 1.27)) (hide yes)))
  (property "JLC" "C2297" (at 148.59 77.47 0) (effects (font (size 1.27 1.27)) (hide yes)))
  (property "Label" "LED_INFRA_PWR (green)" (at 148.59 72.39 0) (effects (font (size 1.27 1.27))))
  (pin "1")
  (pin "2"))
 (symbol
  (lib_id "Device:R")
  (at 139.7 77.47 270)
  (unit 1)
  (exclude_from_sim no)
  (in_bom yes)
  (on_board yes)
  (dnp no)
  (property "Reference" "R104" (at 139.7 79.502 90) (effects (font (size 1.27 1.27))))
  (property "Value" "2k2" (at 139.7 77.5716 90) (effects (font (size 0.8 0.8))))
  (property "Footprint" "Resistor_SMD:R_0805_2012Metric" (at 139.7 75.692 90) (effects (font (size 1.27 1.27)) (hide yes)))
  (property "Datasheet" "~" (at 139.7 77.47 0) (effects (font (size 1.27 1.27)) (hide yes)))
  (property "Description" "" (at 139.7 77.47 0) (effects (font (size 1.27 1.27)) (hide yes)))
  (pin "1")
  (pin "2"))
 (symbol
  (lib_id "00_project_library:octoprobe_NetTie_USB_Differential")
  (at 82.55 67.31 0)
  (mirror x)
  (unit 1)
  (exclude_from_sim no)
  (in_bom no)
  (on_board yes)
  (dnp no)
  (property "Reference" "NT103" (at 82.55 69.85 0) (effects (font (size 1.27 1.27))))
  (property "Value" "octoprobe_NetTie_USB_Differential" (at 82.55 69.85 0) (effects (font (size 1.27 1.27)) (hide yes)))
  (property "Footprint" "00_project_library:octoprobe_NetTie_USB_Differential" (at 77.47 59.69 0) (effects (font (size 1.27 1.27)) (hide yes)))
  (property "Datasheet" "~" (at 82.55 67.31 0) (effects (font (size 1.27 1.27)) (hide yes)))
  (property "Description" "Net tie, 4 pins" (at 88.9 54.61 0) (effects (font (size 1.27 1.27)) (hide yes)))
  (pin "3")
  (pin "4")
  (pin "2")
  (pin "1"))
 (symbol
  (lib_id "power:GND")
  (at 153.67 77.47 90)
  (unit 1)
  (exclude_from_sim no)
  (in_bom yes)
  (on_board yes)
  (dnp no)
  (property "Reference" "#PWR0106" (at 160.02 77.47 0) (effects (font (size 0.8 0.8)) (hide yes)))
  (property "Value" "GND" (at 157.3022 77.597 0) (effects (font (size 0.8 0.8))))
  (property "Footprint" "" (at 153.67 77.47 0) (effects (font (size 1.27 1.27)) (hide yes)))
  (property "Datasheet" "" (at 153.67 77.47 0) (effects (font (size 1.27 1.27)) (hide yes)))
  (property "Description" "Power symbol creates a global label with name \"GND\" , ground" (at 153.67 77.47 0) (effects (font (size 1.27 1.27)) (hide yes)))
  (pin "1"))
 (sheet
  (at 220.98 24.13)
  (size 44.958 22.606)
  (fields_autoplaced yes)
  (stroke (width 0.1524) (type solid))
  (fill (color 0 0 0 0.0000))
  (property "Sheetname" "RP2 CPU" (at 220.98 23.4184 0) (effects (font (size 1.27 1.27)) (justify left bottom)))
  (property "Sheetfile" "pcb_octoprobe_cpu.kicad_sch" (at 220.98 47.3206 0) (effects (font (size 1.27 1.27)) (justify left top)))
  (pin "12MHz" output (at 220.98 41.91 180) (effects (font (size 1.27 1.27)) (justify left))))
 (sheet
  (at 220.98 123.19)
  (size 45.72 24.13)
  (fields_autoplaced yes)
  (stroke (width 0.1524) (type solid))
  (fill (color 0 0 0 0.0000))
  (property "Sheetname" "Prototype Area" (at 220.98 122.4784 0) (effects (font (size 1.27 1.27)) (justify left bottom)))
  (property "Sheetfile" "pcb_octoprobe_prototype_area.kicad_sch" (at 220.98 147.9046 0) (effects (font (size 1.27 1.27)) (justify left top))))
 (sheet
  (at 80.01 102.87)
  (size 38.1 7.62)
  (fields_autoplaced yes)
  (stroke (width 0.1524) (type solid))
  (fill (color 0 0 0 0.0000))
  (property "Sheetname" "USB Power Switch DUT" (at 80.01 102.1584 0) (effects (font (size 1.27 1.27)) (justify left bottom)))
  (property "Sheetfile" "pcb_octoprobe_usbpowerswitch.kicad_sch" (at 80.01 111.0746 0) (effects (font (size 1.27 1.27)) (justify left top)))
  (pin "PWR_EN" input (at 80.01 106.68 180) (effects (font (size 1.27 1.27)) (justify left)))
  (pin "VOUT" input (at 118.11 106.68 0) (effects (font (size 1.27 1.27)) (justify right))))
 (sheet
  (at 220.98 90.17)
  (size 45.72 22.86)
  (fields_autoplaced yes)
  (stroke (width 0.1524) (type solid))
  (fill (color 0 0 0 0.0000))
  (property "Sheetname" "Relay Breakout" (at 220.98 89.4584 0) (effects (font (size 1.27 1.27)) (justify left bottom)))
  (property "Sheetfile" "pcb_octoprobe_relay_breakout.kicad_sch" (at 220.98 113.6146 0) (effects (font (size 1.27 1.27)) (justify left top))))
 (sheet
  (at 220.98 55.88)
  (size 44.958 22.606)
  (fields_autoplaced yes)
  (stroke (width 0.1524) (type solid))
  (fill (color 0 0 0 0.0000))
  (property "Sheetname" "RP2 PROBE" (at 220.98 55.1684 0) (effects (font (size 1.27 1.27)) (justify left bottom)))
  (property "Sheetfile" "pcb_octoprobe_probe.kicad_sch" (at 220.98 79.0706 0) (effects (font (size 1.27 1.27)) (justify left top)))
  (pin "12MHz" input (at 220.98 59.69 180) (effects (font (size 1.27 1.27)) (justify left))))
 (sheet
  (at 22.86 30.48)
  (size 30.48 119.38)
  (fields_autoplaced yes)
  (stroke (width 0.1524) (type solid))
  (fill (color 0 0 0 0.0000))
  (property "Sheetname" "USB Hub Chip" (at 22.86 29.7684 0) (effects (font (size 1.27 1.27)) (justify left bottom)))
  (property "Sheetfile" "pcb_octoprobe_usbhubchip.kicad_sch" (at 22.86 150.4446 0) (effects (font (size 1.27 1.27)) (justify left top)))
  (pin "USB_DM1" output (at 53.34 36.83 0) (effects (font (size 1.27 1.27)) (justify right)))
  (pin "USB_DP1" output (at 53.34 39.37 0) (effects (font (size 1.27 1.27)) (justify right)))
  (pin "PRT_PWR1" output (at 53.34 48.26 0) (effects (font (size 1.27 1.27)) (justify right)))
  (pin "PRT_PWR2" output (at 53.34 77.47 0) (effects (font (size 1.27 1.27)) (justify right)))
  (pin "USB_DM2" output (at 53.34 64.77 0) (effects (font (size 1.27 1.27)) (justify right)))
  (pin "USB_DP2" output (at 53.34 67.31 0) (effects (font (size 1.27 1.27)) (justify right)))
  (pin "USB_DP3" output (at 53.34 121.92 0) (effects (font (size 1.27 1.27)) (justify right)))
  (pin "USB_DM3" output (at 53.34 119.38 0) (effects (font (size 1.27 1.27)) (justify right)))
  (pin "USB_DP4" output (at 53.34 139.7 0) (effects (font (size 1.27 1.27)) (justify right)))
  (pin "PRT_PWR4" output (at 53.34 142.24 0) (effects (font (size 1.27 1.27)) (justify right)))
  (pin "PRT_PWR3" output (at 53.34 106.68 0) (effects (font (size 1.27 1.27)) (justify right)))
  (pin "USB_DM4" output (at 53.34 137.16 0) (effects (font (size 1.27 1.27)) (justify right))))
 (sheet
  (at 80.01 73.66)
  (size 38.1 8.89)
  (fields_autoplaced yes)
  (stroke (width 0.1524) (type solid))
  (fill (color 0 0 0 0.0000))
  (property "Sheetname" "USB Power Switch RP2" (at 80.01 72.9484 0) (effects (font (size 1.27 1.27)) (justify left bottom)))
  (property "Sheetfile" "pcb_octoprobe_usbpowerswitch.kicad_sch" (at 80.01 83.1346 0) (effects (font (size 1.27 1.27)) (justify left top)))
  (pin "PWR_EN" input (at 80.01 77.47 180) (effects (font (size 1.27 1.27)) (justify left)))
  (pin "VOUT" output (at 118.11 77.47 0) (effects (font (size 1.27 1.27)) (justify right))))
 (sheet_instances
  (path ""
   (page "1"))))
